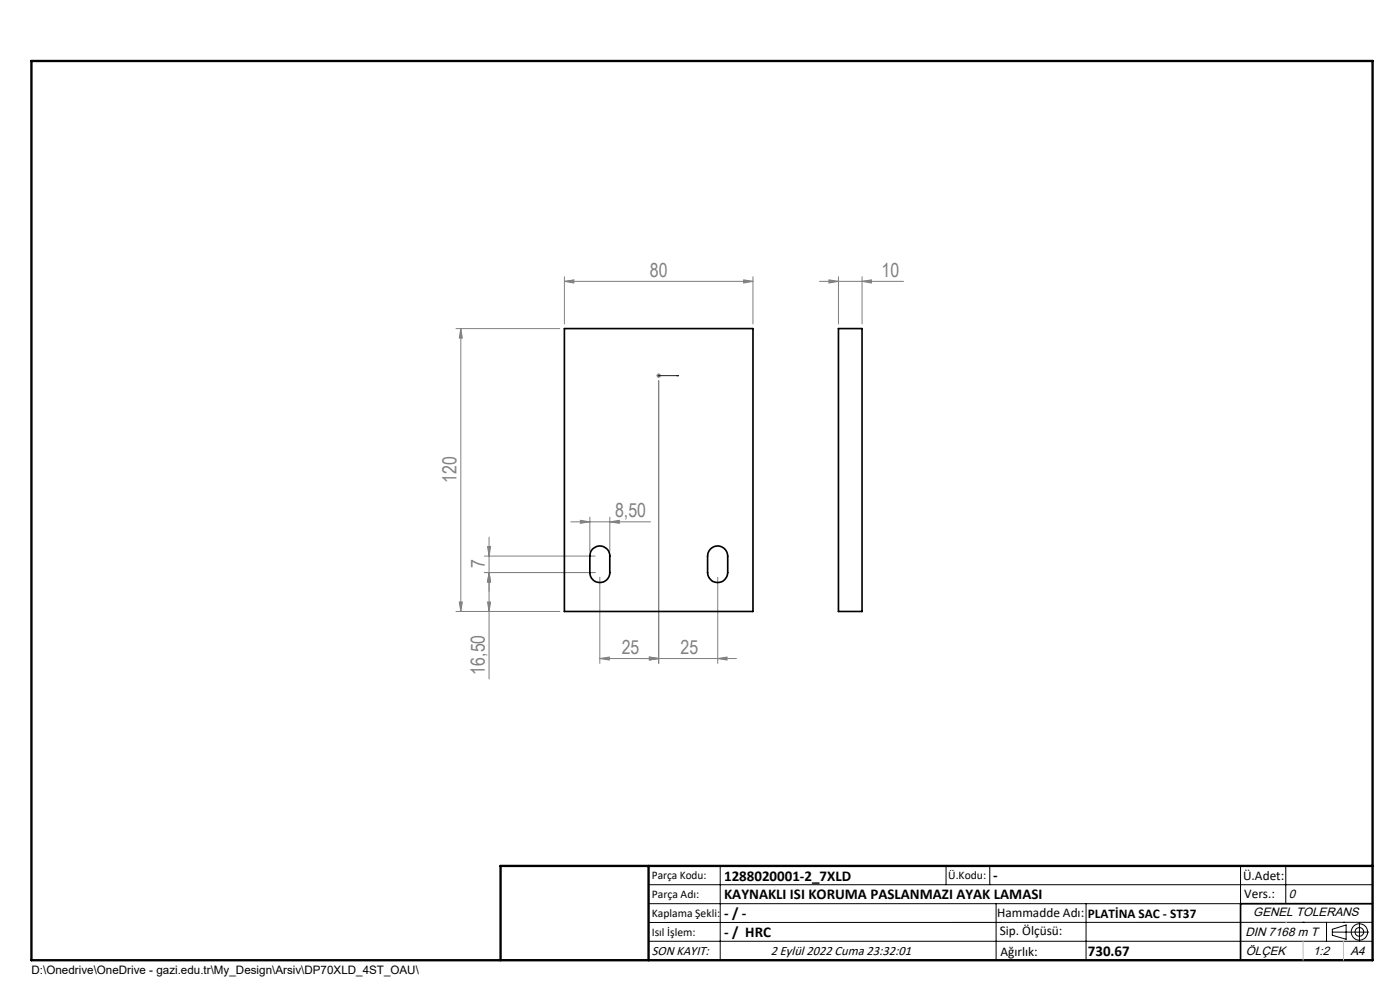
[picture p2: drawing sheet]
<svg xmlns="http://www.w3.org/2000/svg" width="297mm" height="210mm" viewBox="0 0 297 210" stroke-linecap="round" stroke-linejoin="round" font-family="sans-serif">
<g fill="none" stroke="#000" stroke-width=".21">
<path d="M137.6 187.7h153.6M137.6 191.7h153.6M137.6 199.7h153.6M152.8 183.7v20M200.7 183.7v4M210 183.7v4M211.3 191.7v12M230.4 191.7v12M263.2 183.7v20M272.8 183.7v8M276.4 195.6h.1M281.4 195.6v4.1"/>
<path d="M282.6 197.7h7.8M282.6 197.1l3-.9v3l-3-.8zM285 195.6h.1M288.4 195.8v3.8M291.2 195.6l-153.6 .1"/>
<circle cx="288.4" cy="197.7" r="1.74"/>
<circle cx="288.4" cy="197.7" r=".93"/>
</g>
<path d="M139.6 79.7h.2zM139.7 79.7h.1M139.7 79.7h4.3M144 79.7h-.5h.5" fill="none" stroke="#00f" stroke-width=".21"/>
<g fill="none" stroke="#808080" stroke-width=".21">
<path d="M119.7 59.7l2-.3v.6zM119.7 59.7h40M119.7 58.7v10M157.8 59.4l1.9 .3-1.9 .3zM159.7 58.7v10M173.8 59.7h17.9M175.9 59.4l2 .3-2 .3zM177.9 58.7v10M182.9 59.7l2-.3v.6zM182.9 58.7v10M96.7 69.7h22M97.8 69.7l.3 2h-.7z"/>
<path d="M97.8 69.7v60M139.2 79.7h1.1M139.4 79.3l.7 .7M139.7 79.2v1M140.1 79.3l-.7 .7M139.7 80.7v60M102.8 118h23.5M103.4 115.9h.7l-.3 2.1zM103.8 113.9v30.1M121.1 110.7h16.9M123.1 110.4l2 .3-2 .3zM125.1 109.7v7.2"/>
<path d="M129.4 110.7l2-.3v.6zM129.4 109.7v7.2M96.7 129.7h22M97.4 127.7h.7l-.3 2zM103.4 127.7h.7l-.3 2zM103.8 121.5l.3 2h-.7zM126.3 121.5h-23.5M127.2 139.7l2.1-.3v.6zM127.2 122.4v18.3M137.8 139.4l1.9 .3-1.9 .3zM152.3 139.7l1.9-.3v.6zM152.3 122.4v18.3"/>
<path d="M156.2 139.7h-29"/>
</g>
<path d="M106.2 203.7h185" fill="none" stroke="#000" stroke-width=".25"/>
<path d="M291.2 191.7h-28v12" fill="none" stroke="#000" stroke-width=".35"/>
<path d="M6.7 12.9h284.5v190.8h-284.5zM137.6 183.7v20M291.2 183.7h-185v20" fill="none" stroke="#000" stroke-width=".5"/>
<path d="M272.8 195.6h.1M276.4 199.7v4M285 199.7v4" fill="none" stroke="#c0c0c0" stroke-width=".21"/>
<path d="M143.5 79.7h.5zM139.6 79.7h.2z" fill="#00f"/>
<g fill="#808080">
<path d="M152.3 139.7l1.9-.3v.6zM137.8 139.4l1.9 .3-1.9 .3z"/>
<path d="M123.1 110.4l2 .3-2 .3zM129.4 110.7l2-.3v.6zM127.2 139.7l2.1-.3v.6zM137.8 139.4l1.9 .3-1.9 .3zM175.9 59.4l2 .3-2 .3zM182.9 59.7l2-.3v.6z"/>
<path d="M119.7 59.7l2-.3v.6zM157.8 59.4l1.9 .3-1.9 .3z"/>
<path d="M103.4 127.7h.7l-.3 2zM103.8 121.5l.3 2h-.7z"/>
<path d="M103.8 121.5l.3 2h-.7zM103.4 115.9h.7l-.3 2.1z"/>
<path d="M97.8 69.7l.3 2h-.7zM97.4 127.7h.7l-.3 2z"/>
</g>
<path d="M119.7 69.7h40v60h-40zM177.9 69.7h5v60h-5zM125.7 116.4a2.12 2.12 0 0 1 2.4-.4 2.12 2.12 0 0 1 1.3 2v3.5a2.12 2.12 0 0 1-2.2 2.1 2.12 2.12 0 0 1-2.1-2.1l.1-3.9 .1-.6zM150.7 116.4a2.12 2.12 0 0 1 2.4-.4 2.12 2.12 0 0 1 1.3 2v3.5a2.13 2.13 0 0 1-2.2 2.1 2.13 2.13 0 0 1-2.1-2.1v-3.9z" fill="none" stroke="#000" stroke-width=".35"/>
<g font-size="4.1" fill="#808080">
<text x="137.9" y="58.8">80</text>
<text x="187" y="58.8">10</text>
<text x="96.8" y="102.5" transform="rotate(-90 96.8 102.5)">120</text>
<text x="130.5" y="109.8">8,50</text>
<text x="102.8" y="120.4" transform="rotate(-90 102.8 120.4)">7</text>
<text x="102.8" y="143.1" transform="rotate(-90 102.8 143.1)">16,50</text>
<text x="131.9" y="138.8">25</text>
<text x="144.4" y="138.8">25</text>
</g>
<g font-size="3.2">
<text x="153.6" y="186.8">1288020001-2_7XLD</text>
<text x="153.6" y="190.8">KAYNAKLI ISI KORUMA PASLANMAZI AYAK LAMASI</text>
<text x="210.7" y="186.6">-</text>
<text x="153.6" y="194.8">- / -</text>
<text x="153.6" y="198.8">- / HRC</text>
<text x="230.8" y="202.8">730.67</text>
</g>
<g font-size="2.8">
<text x="263.7" y="186.7">Ü.Adet:</text>
<text x="263.9" y="190.5">Vers.:</text>
<text x="211.5" y="194.5">Hammadde Adı:</text>
<text x="230.8" y="194.7">PLATİNA SAC - ST37</text>
<text x="138.3" y="202.6">SON KAYIT:</text>
<text x="163.5" y="202.6">2 Eylül 2022 Cuma 23:32:01</text>
<text x="212.1" y="198.4">Sip. Ölçüsü:</text>
<text x="212.2" y="202.7">Ağırlık:</text>
</g>
<g font-size="2.6">
<text x="273.4" y="190.4">0</text>
<text x="265.9" y="194.4">GENEL TOLERANS</text>
<text x="264.2" y="198.5">DIN 7168 m T</text>
<text x="264.3" y="202.6">ÖLÇEK</text>
<text x="278.5" y="202.6">1:2</text>
<text x="286.5" y="202.6">A4</text>
</g>
<g font-size="2.5">
<text x="138.3" y="186.4">Parça Kodu:</text>
<text x="138.3" y="190.5">Parça Adı:</text>
<text x="201.2" y="186.5">Ü.Kodu:</text>
<text x="138.3" y="194.5">Kaplama Şekli:</text>
<text x="138.3" y="198.6">Isıl İşlem:</text>
<text x="6.7" y="206.7">D:\Onedrive\OneDrive - gazi.edu.tr\My_Design\Arsiv\DP70XLD_4ST_OAU\</text>
</g>
</svg>
